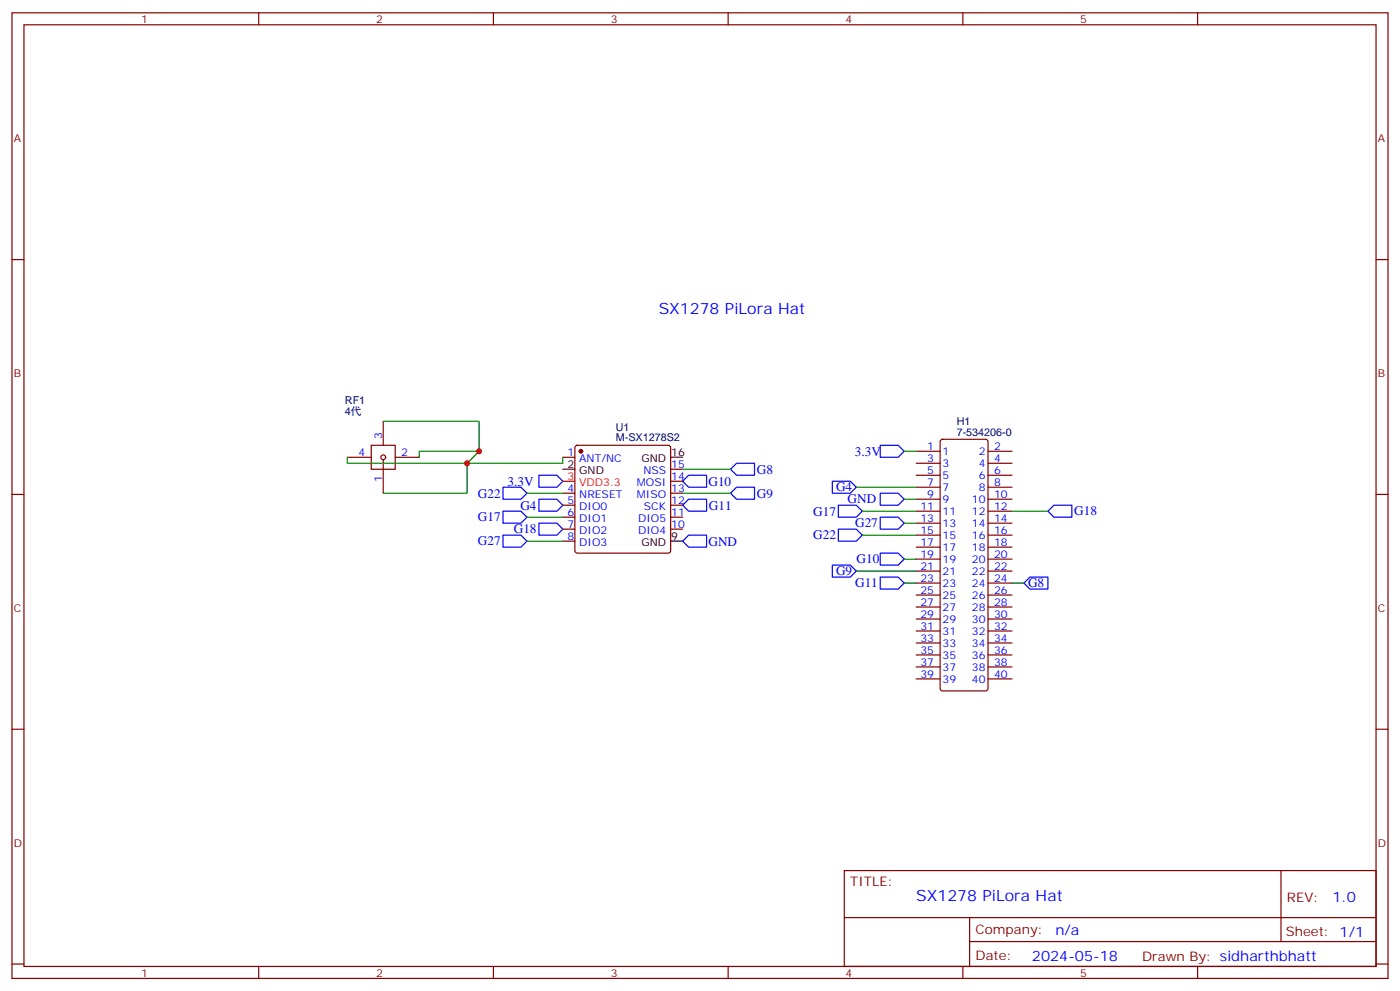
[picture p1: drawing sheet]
<svg xmlns="http://www.w3.org/2000/svg" width="412mm" height="292mm" viewBox="0 0 412 292" stroke-linecap="round" stroke-linejoin="round" font-family="sans-serif">
<g fill="none" stroke="#870000" stroke-width=".35">
<path d="M3.5 3.8h405.4v284.3h-405.4zM7.1 7.3h398.2v277.3h-398.2zM76.2 3.8v3.5M145.3 3.8v3.5M214.5 3.8v3.5M283.6 3.8v3.5M352.8 3.8v3.5M3.5 76.4h3.6M405.3 76.4h3.6M102.3 134.7h7.1M109.4 131.1h7v7.1h-7zM112.9 124.1v7"/>
<path d="M112.9 135.4v9.8M116.4 134.7h7.1M165.8 134.7h3.5M169.6 131.3l.4-.2h26.8l.5 .2 .3 .5v30.4l-.3 .5-.5 .2h-26.8l-.5-.3-.2-.4v-30.4zM197.6 138.2h3.5M269.9 132.9h7M269.9 136.4h7M269.9 139.9h7M277.2 129.6l.4-.2h12.7l.5 .2 .2 .5v72.6l-.2 .5-.5 .2h-12.7l-.5-.2-.2-.5v-72.6zM291 132.9h7.1M291 136.4h7.1M291 139.9h7.1"/>
<path d="M3.5 145.6h3.6M165.8 145.2h3.5M165.8 148.8h3.5M165.8 152.3h3.5M165.8 155.8h3.5M165.8 159.3h3.5M197.6 145.2h3.5M197.6 148.8h3.5M197.6 152.3h3.5M197.6 155.8h3.5M197.6 141.7h3.5M269.9 143.5h7"/>
<path d="M269.9 147h7M269.9 150.5h7M269.9 154.1h7M269.9 157.6h7M291 143.5h7.1M291 147h7.1M291 150.5h7.1M291 154.1h7.1M291 157.6h7.1M405.3 145.6h3.6M269.9 161.1h7M269.9 164.6h7"/>
<path d="M269.9 168.2h7M269.9 171.7h7M269.9 175.2h7M269.9 178.8h7M291 161.1h7.1M291 164.6h7.1M291 168.2h7.1M291 171.7h7.1M291 175.2h7.1M291 178.8h7.1M269.9 182.3h7M269.9 185.8h7"/>
<path d="M269.9 189.3h7M269.9 192.9h7M269.9 196.4h7M269.9 199.9h7M291 182.3h7.1M291 185.8h7.1M291 189.3h7.1M291 192.9h7.1M291 196.4h7.1M291 199.9h7.1M3.5 214.7h3.6M405.3 214.7h3.6"/>
<path d="M248.7 256.4h156.6v28.2h-156.6zM377.3 256.4v20.9M248.7 270.2h156.5M285.6 277.3h119.6M285.6 270.2v14.1M3.5 283.9h3.6M76.2 284.6v3.5M145.3 284.6v3.5M214.5 284.6v3.5M283.6 284.6v3.5M352.8 284.6v3.5M405.3 283.9h3.6"/>
<circle cx="112.9" cy="134.7" r=".71"/>
</g>
<g fill="none" stroke="#00f" stroke-width=".35">
<path d="M158.7 139.9h5.3l1.8 1.8-1.8 1.8h-5.3zM217 136.4h5.2v3.5h-5.2l-1.8-1.7zM259.3 131.1h5.3l1.7 1.8-1.7 1.8h-5.3zM148.2 143.5h5.3l1.7 1.7-1.7 1.8h-5.3zM148.2 157.6h5.3l1.7 1.7-1.7 1.8h-5.3zM148.2 150.5h5.3l1.7 1.8-1.7 1.8h-5.3zM158.7 154.1h5.3l1.8 1.7-1.8 1.8h-5.3zM158.7 147h5.3l1.8 1.8-1.8 1.7h-5.3zM201.1 148.8l1.7-1.8h5.3v3.5h-5.3zM201.1 141.7l1.7-1.8h5.3v3.6h-5.3zM201.1 159.3l1.7-1.7h5.3v3.5h-5.3zM215.2 145.2l1.8-1.7h5.2v3.5h-5.2z"/>
<path d="M245.2 141.7h5.3l1.7 1.8-1.7 1.7h-5.3zM246.9 148.8h5.3l1.8 1.7-1.8 1.8h-5.3zM246.9 155.8h5.3l1.8 1.8-1.8 1.7h-5.3zM259.3 145.2h5.3l1.7 1.8-1.7 1.8h-5.3zM259.3 152.3h5.3l1.7 1.8-1.7 1.7h-5.3zM308.7 150.5l1.7-1.7h5.3v3.5h-5.3zM245.2 166.4h5.3l1.7 1.8-1.7 1.7h-5.3zM259.3 162.9h5.3l1.7 1.7-1.7 1.8h-5.3zM259.3 169.9h5.3l1.7 1.8-1.7 1.8h-5.3zM301.6 171.7l1.8-1.8h5.3v3.6h-5.3z"/>
</g>
<g fill="none" stroke="#008700" stroke-width=".35">
<path d="M112.9 124.1h28.2v8.8h-17.6v1.8M141.1 132.9l-3.5 3.5h-35.3v-1.7M165.8 134.7v1.7h-28.2v8.8h-24.7M201.1 138.2h14.1M266.3 132.9h3.6M155.2 145.2h10.6M155.2 152.3h10.6M155.2 159.3h10.6M201.1 145.2h14.1M252.2 143.5h17.7M254 150.5h15.9M254 157.6h15.9"/>
<path d="M266.3 147h3.6M266.3 154.1h3.6M298.1 150.5h10.6M252.2 168.2h17.7M266.3 164.6h3.6M266.3 171.7h3.6M298.1 171.7h3.5"/>
</g>
<circle cx="171.1" cy="132.9" r=".53" fill="#870000" stroke="#870000" stroke-width=".35"/>
<path d="M165.8 138.2h3.5M197.6 134.7h3.5M197.6 159.3h3.5" fill="none" stroke="#000" stroke-width=".35"/>
<path d="M165.8 141.7h3.5" fill="none" stroke="#f00" stroke-width=".35"/>
<g fill="#c00">
<circle cx="141.1" cy="132.9" r=".88"/>
<circle cx="137.6" cy="136.4" r=".88"/>
</g>
<g font-size="4.6" fill="#00f">
<text x="194" y="92.3">SX1278 PiLora Hat</text>
<text x="269.9" y="265.2">SX1278 PiLora Hat</text>
</g>
<g font-size="4.2" fill="#00f">
<text x="392.5" y="265.6">1.0</text>
<text x="310.9" y="275.2">n/a</text>
<text x="304" y="283">2024-05-18</text>
</g>
<g font-size="3.9" fill="#00f">
<text x="251.8" y="134.1">3.3V</text>
<text x="149.5" y="143">3.3V</text>
<text x="208.7" y="143.1">G10</text>
<text x="223" y="139.5">G8</text>
<text x="140.8" y="146.5">G22</text>
<text x="223" y="146.6">G9</text>
<text x="246.3" y="144.7">G4</text>
<text x="249.7" y="148.3">GND</text>
<text x="140.8" y="153.6">G17</text>
<text x="153.3" y="150">G4</text>
<text x="208.8" y="150.1">G11</text>
<text x="239.6" y="151.8">G17</text>
<text x="251.9" y="155.3">G27</text>
<text x="316.4" y="151.8">G18</text>
<text x="140.8" y="160.6">G27</text>
<text x="151.4" y="157.1">G18</text>
<text x="208.7" y="160.7">GND</text>
<text x="239.6" y="158.9">G22</text>
<text x="252.3" y="165.9">G10</text>
<text x="246.3" y="169.4">G9</text>
<text x="251.9" y="173">G11</text>
<text x="302.9" y="172.9">G8</text>
</g>
<g font-size="3.9" fill="#800">
<text x="250.5" y="260.9">TITLE:</text>
<text x="379.1" y="265.6">REV:</text>
<text x="287.4" y="275.1">Company:</text>
<text x="378.7" y="275.8">Sheet: 1/1</text>
<text x="287.4" y="282.8">Date:</text>
<text x="336.4" y="282.9">Drawn By: sidharthbhatt</text>
</g>
<g font-size="3.2" fill="#800">
<text x="41.6" y="6.8">1</text>
<text x="110.8" y="6.8">2</text>
<text x="179.9" y="6.8">3</text>
<text x="249.1" y="6.8">4</text>
<text x="318.2" y="6.8">5</text>
<text x="4.1" y="41.9">A</text>
<text x="405.9" y="41.9">A</text>
<text x="4.1" y="111">B</text>
<text x="405.9" y="111">B</text>
<text x="4.1" y="180.2">C</text>
<text x="405.9" y="180.2">C</text>
<text x="4.1" y="249.3">D</text>
<text x="405.9" y="249.3">D</text>
<text x="41.6" y="287.6">1</text>
<text x="110.8" y="287.6">2</text>
<text x="179.9" y="287.6">3</text>
<text x="249.1" y="287.6">4</text>
<text x="318.2" y="287.6">5</text>
</g>
<g font-size="3.2" fill="#000080">
<text x="101.6" y="119.1">RF1</text>
<text x="101.6" y="122.3">4代</text>
<text x="281.8" y="125.1">H1</text>
<text x="181.4" y="130">M-SX1278S2</text>
<text x="181.4" y="126.8">U1</text>
<text x="281.8" y="128.3">7-534206-0</text>
</g>
<g font-size="3.2" fill="#00f">
<text x="112.5" y="129.4" transform="rotate(-90 112.5 129.4)">3</text>
<text x="105.6" y="134.3">4</text>
<text x="118.2" y="134.3">2</text>
<text x="167.1" y="134.3">1</text>
<text x="170.6" y="136.1">ANT/NC</text>
<text x="197.7" y="137.8">15</text>
<text x="273.1" y="132.5">1</text>
<text x="273.1" y="136.1">3</text>
<text x="277.6" y="133.9">1</text>
<text x="277.6" y="137.5">3</text>
<text x="288.3" y="133.9">2</text>
<text x="288.3" y="137.5">4</text>
<text x="292.8" y="132.5">2</text>
<text x="292.8" y="136.1">4</text>
<text x="112.5" y="142" transform="rotate(-90 112.5 142)">1</text>
<text x="187.6" y="143.1">MOSI</text>
<text x="189.5" y="139.6">NSS</text>
<text x="197.7" y="141.4">14</text>
<text x="273.1" y="139.6">5</text>
<text x="273.1" y="143.1">7</text>
<text x="277.6" y="141">5</text>
<text x="288.3" y="141">6</text>
<text x="292.8" y="139.6">6</text>
<text x="292.8" y="143.1">8</text>
<text x="167.1" y="144.9">4</text>
<text x="167.1" y="148.4">5</text>
<text x="170.6" y="146.6">NRESET</text>
<text x="187.6" y="146.6">MISO</text>
<text x="197.7" y="148.4">12</text>
<text x="197.7" y="144.9">13</text>
<text x="273.1" y="146.6">9</text>
<text x="277.6" y="144.5">7</text>
<text x="277.6" y="148.1">9</text>
<text x="286.3" y="148.1">10</text>
<text x="288.3" y="144.5">8</text>
<text x="292.8" y="146.6">10</text>
<text x="167.1" y="151.9">6</text>
<text x="167.1" y="155.5">7</text>
<text x="170.6" y="150.2">DIO0</text>
<text x="170.6" y="153.7">DIO1</text>
<text x="188" y="153.7">DIO5</text>
<text x="189.7" y="150.2">SCK</text>
<text x="197.7" y="155.5">10</text>
<text x="197.7" y="151.9">11</text>
<text x="271.1" y="150.2">11</text>
<text x="271.1" y="153.7">13</text>
<text x="277.6" y="151.6">11</text>
<text x="277.6" y="155.1">13</text>
<text x="286.3" y="151.6">12</text>
<text x="286.3" y="155.1">14</text>
<text x="292.8" y="150.2">12</text>
<text x="292.8" y="153.7">14</text>
<text x="167.1" y="159">8</text>
<text x="170.6" y="157.2">DIO2</text>
<text x="170.6" y="160.8">DIO3</text>
<text x="188" y="157.2">DIO4</text>
<text x="271.1" y="157.2">15</text>
<text x="271.1" y="160.8">17</text>
<text x="277.6" y="158.6">15</text>
<text x="286.3" y="158.6">16</text>
<text x="292.8" y="157.2">16</text>
<text x="292.8" y="160.8">18</text>
<text x="271.1" y="164.3">19</text>
<text x="271.1" y="167.8">21</text>
<text x="277.6" y="162.2">17</text>
<text x="277.6" y="165.7">19</text>
<text x="286.3" y="162.2">18</text>
<text x="286.3" y="165.7">20</text>
<text x="292.8" y="164.3">20</text>
<text x="292.8" y="167.8">22</text>
<text x="271.1" y="171.3">23</text>
<text x="277.6" y="169.2">21</text>
<text x="277.6" y="172.8">23</text>
<text x="286.3" y="169.2">22</text>
<text x="286.3" y="172.8">24</text>
<text x="292.8" y="171.3">24</text>
<text x="271.1" y="174.9">25</text>
<text x="271.1" y="178.4">27</text>
<text x="277.6" y="176.3">25</text>
<text x="277.6" y="179.8">27</text>
<text x="286.3" y="176.3">26</text>
<text x="286.3" y="179.8">28</text>
<text x="292.8" y="174.9">26</text>
<text x="292.8" y="178.4">28</text>
<text x="271.1" y="181.9">29</text>
<text x="271.1" y="185.5">31</text>
<text x="277.6" y="183.3">29</text>
<text x="286.3" y="183.3">30</text>
<text x="292.8" y="181.9">30</text>
<text x="292.8" y="185.5">32</text>
<text x="271.1" y="189">33</text>
<text x="277.6" y="186.9">31</text>
<text x="277.6" y="190.4">33</text>
<text x="286.3" y="186.9">32</text>
<text x="286.3" y="190.4">34</text>
<text x="292.8" y="189">34</text>
<text x="271.1" y="192.5">35</text>
<text x="271.1" y="196">37</text>
<text x="277.6" y="193.9">35</text>
<text x="277.6" y="197.4">37</text>
<text x="286.3" y="193.9">36</text>
<text x="286.3" y="197.4">38</text>
<text x="292.8" y="192.5">36</text>
<text x="292.8" y="196">38</text>
<text x="271.1" y="199.6">39</text>
<text x="277.6" y="201">39</text>
<text x="286.3" y="201">40</text>
<text x="292.8" y="199.6">40</text>
</g>
<g font-size="3.2">
<text x="167.1" y="137.8">2</text>
<text x="189" y="136.1">GND</text>
<text x="197.7" y="134.3">16</text>
<text x="170.6" y="139.6">GND</text>
<text x="189" y="160.8">GND</text>
<text x="197.7" y="159">9</text>
</g>
<g font-size="3.2" fill="#f00">
<text x="167.1" y="141.4">3</text>
<text x="170.6" y="143.1">VDD3.3</text>
</g>
</svg>
